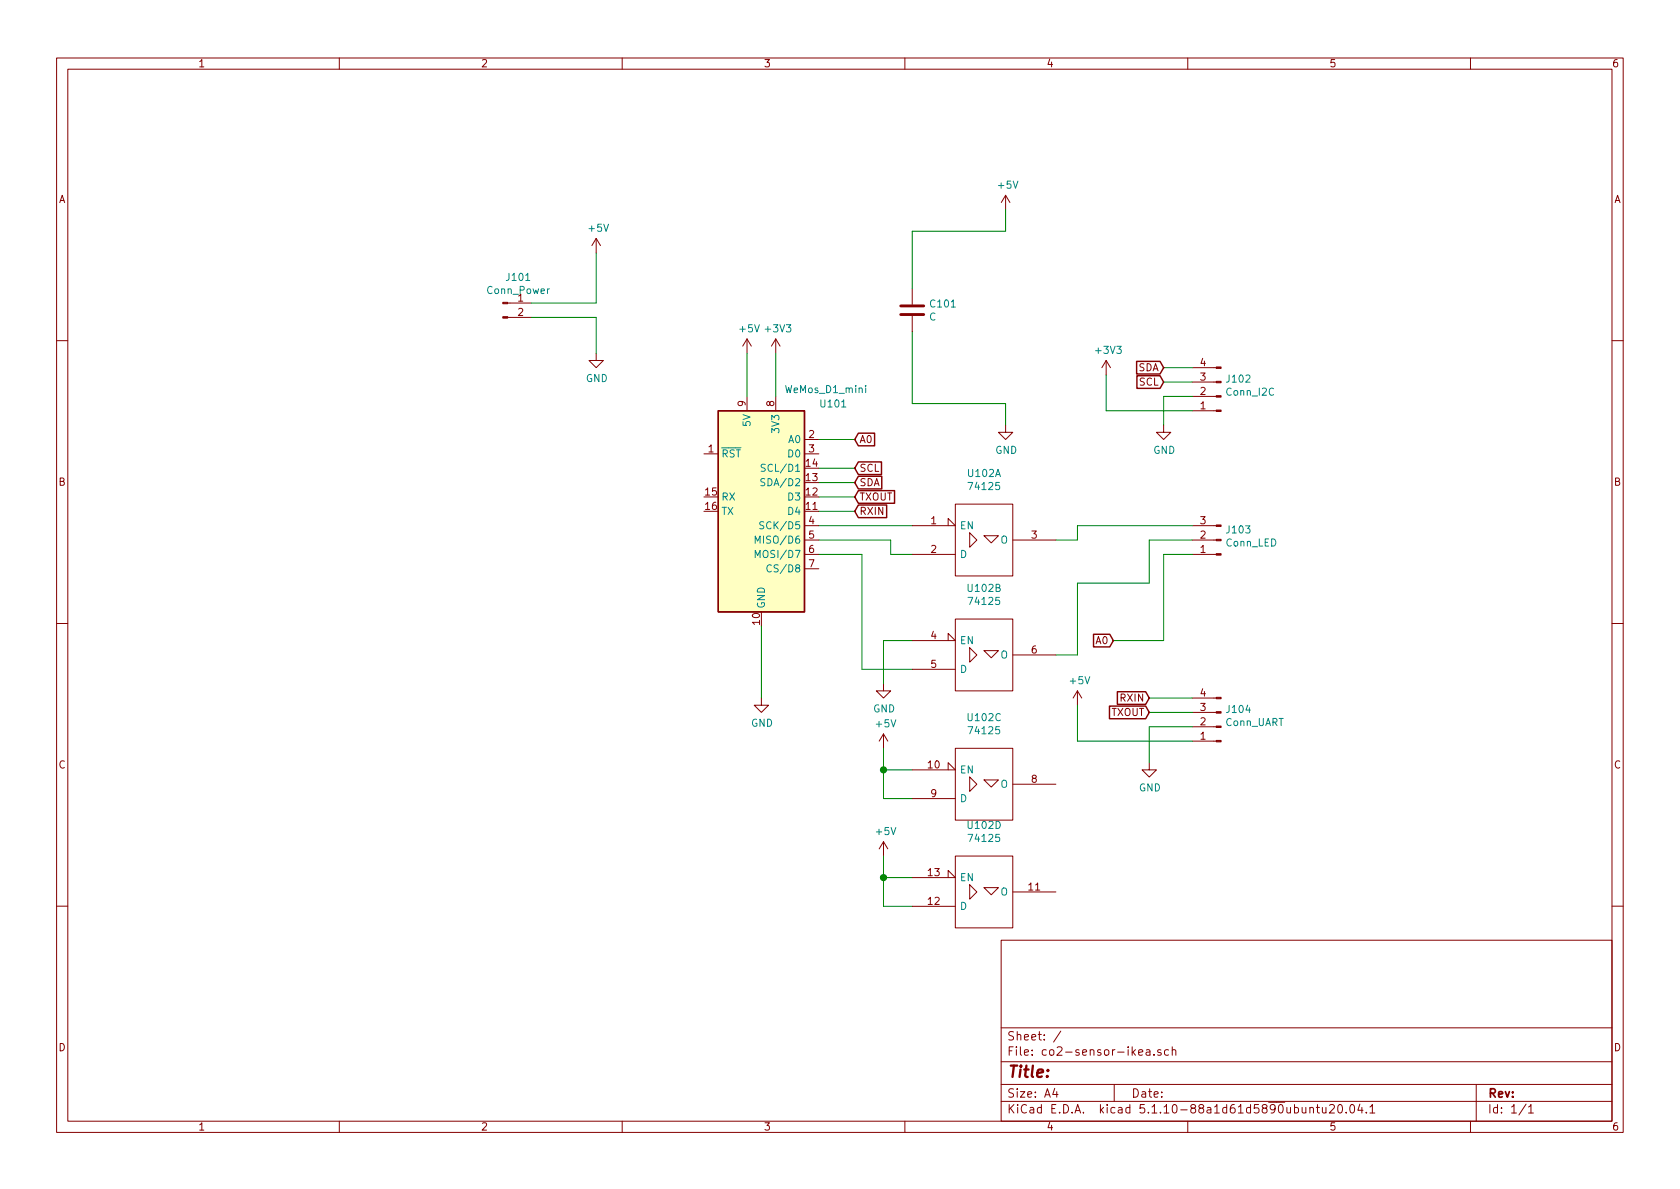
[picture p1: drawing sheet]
EESchema Schematic File Version 4
EELAYER 30 0
EELAYER END
$Descr A4 11693 8268
encoding utf-8
Sheet 1 1
Title ""
Date ""
Rev ""
Comp ""
Comment1 ""
Comment2 ""
Comment3 ""
Comment4 ""
$EndDescr
$Comp
L MCU_Module:WeMos_D1_mini U101
U 1 1
P 5300 3550
F 0 "U101" H 5800 4300 50  0000 C CNN
F 1 "WeMos_D1_mini" H 5750 4400 50  0000 C CNN
F 2 "Module:WEMOS_D1_mini_light" H 5300 2400 50  0001 C CNN
F 3 "https://wiki.wemos.cc/products:d1:d1_mini#documentation" H 3450 2400 50  0001 C CNN
	1    5300 3550
	1    0    0    -1  
$EndComp
Wire Wire Line
	5700 3650 6350 3650
Wire Wire Line
	5700 3850 6000 3850
$Comp
L Connector:Conn_01x03_Male J103
U 1 1
P 8500 3750
F 0 "J103" H 8472 3682 50  0000 R CNN
F 1 "Conn_LED" H 8472 3773 50  0000 R CNN
F 2 "Connector_PinHeader_2.54mm:PinHeader_1x03_P2.54mm_Vertical" H 8500 3750 50  0001 C CNN
F 3 "~" H 8500 3750 50  0001 C CNN
	1    8500 3750
	-1   0    0    1   
$EndComp
Wire Wire Line
	7750 4450 8100 4450
Wire Wire Line
	8100 4450 8100 3850
Wire Wire Line
	8100 3850 8300 3850
Wire Wire Line
	8000 4050 8000 3750
Wire Wire Line
	8000 3750 8300 3750
$Comp
L Connector:Conn_01x02_Male J101
U 1 1
P 3500 2100
F 0 "J101" H 3608 2281 50  0000 C CNN
F 1 "Conn_Power" H 3608 2190 50  0000 C CNN
F 2 "Connector_PinHeader_2.54mm:PinHeader_1x02_P2.54mm_Vertical" H 3500 2100 50  0001 C CNN
F 3 "~" H 3500 2100 50  0001 C CNN
	1    3500 2100
	1    0    0    -1  
$EndComp
$Comp
L power:+5V #PWR0101
U 1 1
P 4150 1750
F 0 "#PWR0101" H 4150 1600 50  0001 C CNN
F 1 "+5V" H 4165 1923 50  0000 C CNN
F 2 "" H 4150 1750 50  0001 C CNN
F 3 "" H 4150 1750 50  0001 C CNN
	1    4150 1750
	1    0    0    -1  
$EndComp
$Comp
L power:+5V #PWR0102
U 1 1
P 5200 2450
F 0 "#PWR0102" H 5200 2300 50  0001 C CNN
F 1 "+5V" H 5215 2623 50  0000 C CNN
F 2 "" H 5200 2450 50  0001 C CNN
F 3 "" H 5200 2450 50  0001 C CNN
	1    5200 2450
	1    0    0    -1  
$EndComp
$Comp
L power:+5V #PWR0103
U 1 1
P 7000 1450
F 0 "#PWR0103" H 7000 1300 50  0001 C CNN
F 1 "+5V" H 7015 1623 50  0000 C CNN
F 2 "" H 7000 1450 50  0001 C CNN
F 3 "" H 7000 1450 50  0001 C CNN
	1    7000 1450
	1    0    0    -1  
$EndComp
$Comp
L power:GND #PWR0104
U 1 1
P 4150 2450
F 0 "#PWR0104" H 4150 2200 50  0001 C CNN
F 1 "GND" H 4155 2277 50  0000 C CNN
F 2 "" H 4150 2450 50  0001 C CNN
F 3 "" H 4150 2450 50  0001 C CNN
	1    4150 2450
	1    0    0    -1  
$EndComp
$Comp
L power:GND #PWR0105
U 1 1
P 5300 4850
F 0 "#PWR0105" H 5300 4600 50  0001 C CNN
F 1 "GND" H 5305 4677 50  0000 C CNN
F 2 "" H 5300 4850 50  0001 C CNN
F 3 "" H 5300 4850 50  0001 C CNN
	1    5300 4850
	1    0    0    -1  
$EndComp
$Comp
L power:GND #PWR0106
U 1 1
P 7000 2950
F 0 "#PWR0106" H 7000 2700 50  0001 C CNN
F 1 "GND" H 7005 2777 50  0000 C CNN
F 2 "" H 7000 2950 50  0001 C CNN
F 3 "" H 7000 2950 50  0001 C CNN
	1    7000 2950
	1    0    0    -1  
$EndComp
Wire Wire Line
	4150 1750 4150 2100
Wire Wire Line
	4150 2100 3700 2100
Wire Wire Line
	3700 2200 4150 2200
Wire Wire Line
	4150 2200 4150 2450
Wire Wire Line
	5200 2450 5200 2750
Wire Wire Line
	5300 4350 5300 4850
Wire Wire Line
	7000 1450 7000 1600
$Comp
L Connector:Conn_01x04_Male J102
U 1 1
P 8500 2750
F 0 "J102" H 8472 2632 50  0000 R CNN
F 1 "Conn_I2C" H 8472 2723 50  0000 R CNN
F 2 "Connector_PinHeader_2.54mm:PinHeader_1x04_P2.54mm_Vertical" H 8500 2750 50  0001 C CNN
F 3 "~" H 8500 2750 50  0001 C CNN
	1    8500 2750
	-1   0    0    1   
$EndComp
$Comp
L Device:C C101
U 1 1
P 6350 2150
F 0 "C101" H 6465 2196 50  0000 L CNN
F 1 "C" H 6465 2105 50  0000 L CNN
F 2 "Capacitor_THT:C_Disc_D3.8mm_W2.6mm_P2.50mm" H 6388 2000 50  0001 C CNN
F 3 "~" H 6350 2150 50  0001 C CNN
	1    6350 2150
	1    0    0    -1  
$EndComp
Wire Wire Line
	7000 1600 6350 1600
Wire Wire Line
	6350 1600 6350 2000
Wire Wire Line
	6350 2300 6350 2800
Wire Wire Line
	6350 2800 7000 2800
Wire Wire Line
	7000 2800 7000 2950
Text GLabel 5950 3250 2    50   Input ~ 0
SCL
Text GLabel 5950 3350 2    50   Input ~ 0
SDA
Text GLabel 8100 2650 0    50   Input ~ 0
SCL
Text GLabel 8100 2550 0    50   Input ~ 0
SDA
Wire Wire Line
	8100 2550 8300 2550
Wire Wire Line
	8100 2650 8300 2650
$Comp
L power:+3V3 #PWR0107
U 1 1
P 7700 2600
F 0 "#PWR0107" H 7700 2450 50  0001 C CNN
F 1 "+3V3" H 7715 2773 50  0000 C CNN
F 2 "" H 7700 2600 50  0001 C CNN
F 3 "" H 7700 2600 50  0001 C CNN
	1    7700 2600
	1    0    0    -1  
$EndComp
$Comp
L power:GND #PWR0108
U 1 1
P 8100 2950
F 0 "#PWR0108" H 8100 2700 50  0001 C CNN
F 1 "GND" H 8105 2777 50  0000 C CNN
F 2 "" H 8100 2950 50  0001 C CNN
F 3 "" H 8100 2950 50  0001 C CNN
	1    8100 2950
	1    0    0    -1  
$EndComp
Wire Wire Line
	8300 2750 8100 2750
Wire Wire Line
	8100 2750 8100 2950
Wire Wire Line
	7700 2850 7700 2600
$Comp
L power:+3V3 #PWR0109
U 1 1
P 5400 2450
F 0 "#PWR0109" H 5400 2300 50  0001 C CNN
F 1 "+3V3" H 5415 2623 50  0000 C CNN
F 2 "" H 5400 2450 50  0001 C CNN
F 3 "" H 5400 2450 50  0001 C CNN
	1    5400 2450
	1    0    0    -1  
$EndComp
Wire Wire Line
	5400 2450 5400 2750
Wire Wire Line
	7700 2850 8300 2850
Wire Wire Line
	5700 3250 5950 3250
Wire Wire Line
	5700 3350 5950 3350
$Comp
L Connector:Conn_01x04_Male J104
U 1 1
P 8500 5050
F 0 "J104" H 8472 4932 50  0000 R CNN
F 1 "Conn_UART" H 8472 5023 50  0000 R CNN
F 2 "Connector_PinHeader_2.54mm:PinHeader_1x04_P2.54mm_Vertical" H 8500 5050 50  0001 C CNN
F 3 "~" H 8500 5050 50  0001 C CNN
	1    8500 5050
	-1   0    0    1   
$EndComp
Text GLabel 5950 3450 2    50   Input ~ 0
TXOUT
Text GLabel 5950 3550 2    50   Input ~ 0
RXIN
Text GLabel 8000 4850 0    50   Input ~ 0
RXIN
Text GLabel 8000 4950 0    50   Input ~ 0
TXOUT
$Comp
L power:+5V #PWR0110
U 1 1
P 7500 4900
F 0 "#PWR0110" H 7500 4750 50  0001 C CNN
F 1 "+5V" H 7515 5073 50  0000 C CNN
F 2 "" H 7500 4900 50  0001 C CNN
F 3 "" H 7500 4900 50  0001 C CNN
	1    7500 4900
	1    0    0    -1  
$EndComp
$Comp
L power:GND #PWR0111
U 1 1
P 8000 5300
F 0 "#PWR0111" H 8000 5050 50  0001 C CNN
F 1 "GND" H 8005 5127 50  0000 C CNN
F 2 "" H 8000 5300 50  0001 C CNN
F 3 "" H 8000 5300 50  0001 C CNN
	1    8000 5300
	1    0    0    -1  
$EndComp
Wire Wire Line
	8300 5050 8000 5050
Wire Wire Line
	8000 5050 8000 5300
Wire Wire Line
	7500 4900 7500 5150
Wire Wire Line
	7500 5150 8300 5150
Wire Wire Line
	5700 3450 5950 3450
Wire Wire Line
	5700 3550 5950 3550
Wire Wire Line
	8000 4850 8300 4850
Wire Wire Line
	8000 4950 8300 4950
$Comp
L 74xx_IEEE:74125 U102
U 1 1
P 6850 3750
F 0 "U102" H 6850 4216 50  0000 C CNN
F 1 "74125" H 6850 4125 50  0000 C CNN
F 2 "Package_DIP:DIP-14_W7.62mm" H 6850 3750 50  0001 C CNN
F 3 "" H 6850 3750 50  0001 C CNN
	1    6850 3750
	1    0    0    -1  
$EndComp
$Comp
L 74xx_IEEE:74125 U102
U 2 1
P 6850 4550
F 0 "U102" H 6850 5016 50  0000 C CNN
F 1 "74125" H 6850 4925 50  0000 C CNN
F 2 "Package_DIP:DIP-14_W7.62mm" H 6850 4550 50  0001 C CNN
F 3 "" H 6850 4550 50  0001 C CNN
	2    6850 4550
	1    0    0    -1  
$EndComp
$Comp
L 74xx_IEEE:74125 U102
U 3 1
P 6850 5450
F 0 "U102" H 6850 5916 50  0000 C CNN
F 1 "74125" H 6850 5825 50  0000 C CNN
F 2 "Package_DIP:DIP-14_W7.62mm" H 6850 5450 50  0001 C CNN
F 3 "" H 6850 5450 50  0001 C CNN
	3    6850 5450
	1    0    0    -1  
$EndComp
$Comp
L 74xx_IEEE:74125 U102
U 4 1
P 6850 6200
F 0 "U102" H 6850 6666 50  0000 C CNN
F 1 "74125" H 6850 6575 50  0000 C CNN
F 2 "Package_DIP:DIP-14_W7.62mm" H 6850 6200 50  0001 C CNN
F 3 "" H 6850 6200 50  0001 C CNN
	4    6850 6200
	1    0    0    -1  
$EndComp
Wire Wire Line
	5700 3750 6200 3750
Wire Wire Line
	6200 3750 6200 3850
Wire Wire Line
	6200 3850 6350 3850
Wire Wire Line
	7350 3750 7500 3750
Wire Wire Line
	7500 3750 7500 3650
Wire Wire Line
	7500 3650 8300 3650
Wire Wire Line
	7350 4550 7500 4550
Wire Wire Line
	7500 4550 7500 4050
Wire Wire Line
	7500 4050 8000 4050
$Comp
L power:+5V #PWR0112
U 1 1
P 6150 5200
F 0 "#PWR0112" H 6150 5050 50  0001 C CNN
F 1 "+5V" H 6165 5373 50  0000 C CNN
F 2 "" H 6150 5200 50  0001 C CNN
F 3 "" H 6150 5200 50  0001 C CNN
	1    6150 5200
	1    0    0    -1  
$EndComp
$Comp
L power:+5V #PWR0113
U 1 1
P 6150 5950
F 0 "#PWR0113" H 6150 5800 50  0001 C CNN
F 1 "+5V" H 6165 6123 50  0000 C CNN
F 2 "" H 6150 5950 50  0001 C CNN
F 3 "" H 6150 5950 50  0001 C CNN
	1    6150 5950
	1    0    0    -1  
$EndComp
Wire Wire Line
	6350 5350 6150 5350
Wire Wire Line
	6150 5350 6150 5200
Wire Wire Line
	6350 6100 6150 6100
Wire Wire Line
	6150 6100 6150 5950
Wire Wire Line
	6350 5550 6150 5550
Wire Wire Line
	6150 5550 6150 5350
Connection ~ 6150 5350
Wire Wire Line
	6350 6300 6150 6300
Wire Wire Line
	6150 6300 6150 6100
Connection ~ 6150 6100
$Comp
L power:GND #PWR0114
U 1 1
P 6150 4750
F 0 "#PWR0114" H 6150 4500 50  0001 C CNN
F 1 "GND" H 6155 4577 50  0000 C CNN
F 2 "" H 6150 4750 50  0001 C CNN
F 3 "" H 6150 4750 50  0001 C CNN
	1    6150 4750
	1    0    0    -1  
$EndComp
Text GLabel 7750 4450 0    50   Input ~ 0
A0
Text GLabel 5950 3050 2    50   Input ~ 0
A0
Wire Wire Line
	5700 3050 5950 3050
Wire Wire Line
	6000 3850 6000 4650
Wire Wire Line
	6000 4650 6350 4650
Wire Wire Line
	6350 4450 6150 4450
Wire Wire Line
	6150 4450 6150 4750
$EndSCHEMATC
